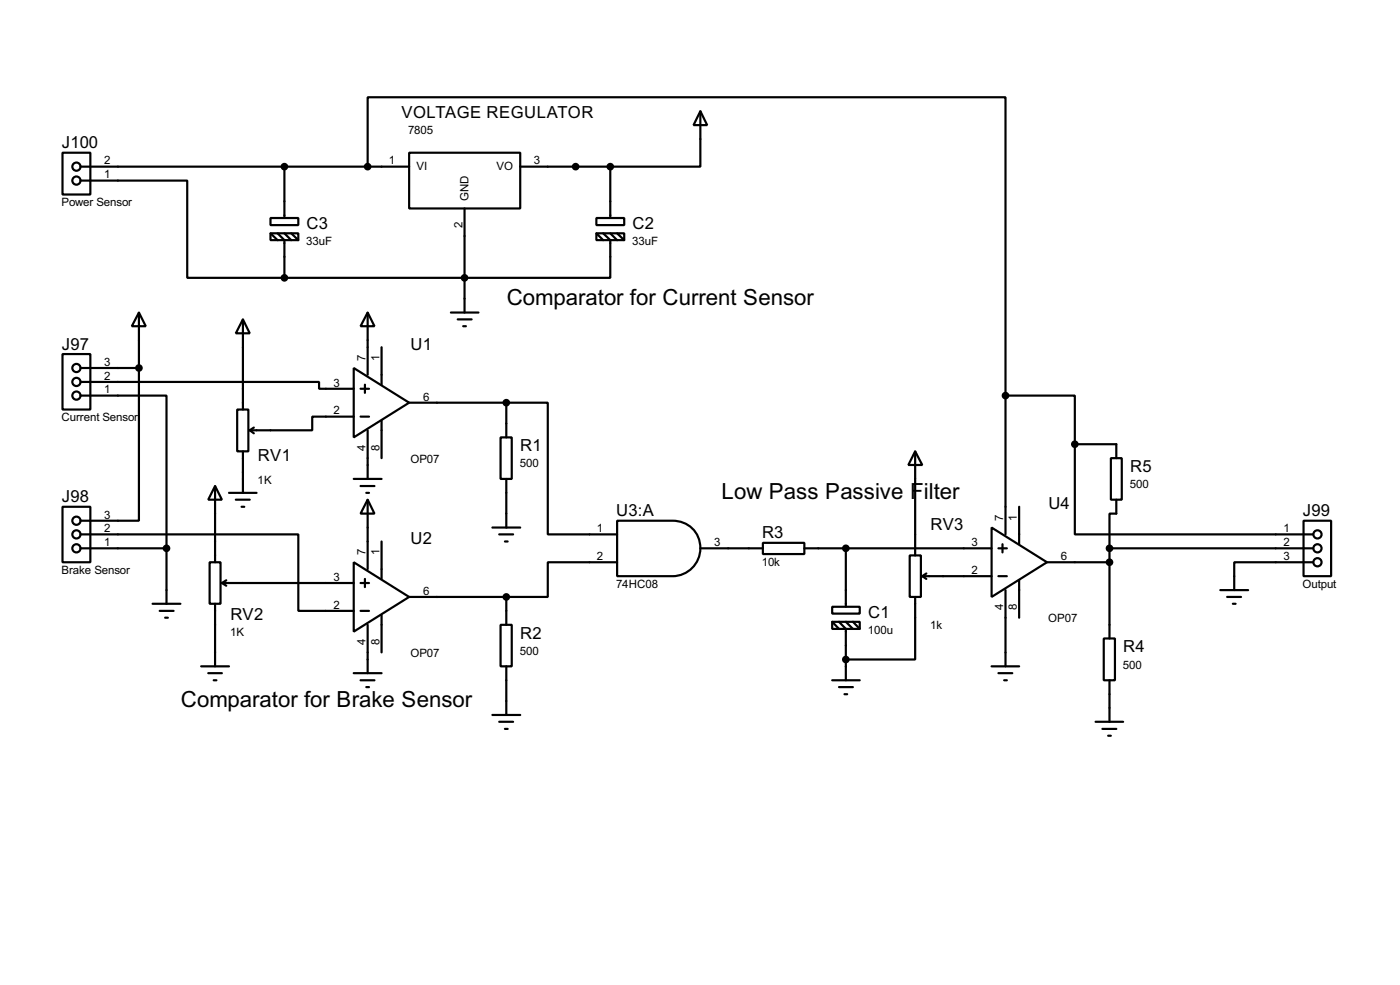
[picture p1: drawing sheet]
<svg xmlns="http://www.w3.org/2000/svg" width="256mm" height="180mm" viewBox="0 0 256 180" stroke-linecap="round" stroke-linejoin="round" font-family="sans-serif">
<g fill="none" stroke="#000" stroke-width=".4">
<path d="M11.5 28h5.1v7.6h-5.1zM14.8 33.1h19.5v17.8h17.8M14.8 30.5h60.2M49.6 39.9h5.1v1.3h-5.1zM52.1 30.5v9.4M67.4 30.5v-12.7h116.8v54.6M75 28h20.3v10.2h-20.3zM85.1 38.2v19M95.3 30.5h16.5M109.3 39.9h5.1v1.3h-5.1zM111.8 30.5v9.4M128.3 20.4l1.3 2.5h-2.5z"/>
<path d="M128.3 20.4v10.1h-16.5M25.5 57.2l1.2 2.5h-2.5zM25.5 57.2v10.2M44.5 58.5l1.3 2.5h-2.6zM44.5 58.5v16.5M49.6 42.7h5.1v1.3h-5.1zM49.6 42.7l1.3 1.3M50.9 42.7l1.2 1.3v6.9M52.1 42.7l1.3 1.3M53.4 42.7l1.3 1.3M67.4 57.2l1.2 2.5h-2.5zM67.4 57.2v11.4"/>
<path d="M82.6 57.2h5.1M83.9 58.5h2.5M84.9 59.7h.5M109.3 42.7h5.1v1.3h-5.1zM109.3 42.7l1.2 1.3M110.5 42.7l1.3 1.3v6.9h-59.7M111.8 42.7l1.3 1.3M113.1 42.7l1.3 1.3M11.5 64.8h5.1v10.2h-5.1zM14.8 69.9h43.7v1.3h6.3M14.8 72.4h15.7v28M14.8 67.4h10.7"/>
<path d="M25.5 67.4v27.9h-10.7M43.5 75h2v7.6h-2zM45.8 78.8l.7 .5M46.5 78.3l-.7 .5M64.8 67.4l10.2 6.3-10.2 6.4zM64.8 76.3h-7.6v2.5h-11.4M66.1 76.3h1.5M66.1 71.2h1.5M66.9 70.4v1.5M67.4 78.8v8.9M69.9 63.6v6.8M69.9 77v6.9"/>
<path d="M75 73.7h17.8M92.8 73.7h7.6v24.1h12.7M92.8 73.7v6.4M184.2 72.4h12.7v8.9M184.2 72.4v25.4M11.5 92.8h5.1v10.1h-5.1zM14.8 97.8h39.9v14h10.1M39.4 89l1.3 2.5h-2.5zM39.4 89v13.9M42 90.2h5M43.2 91.5h2.6M44.3 92.8h.5"/>
<path d="M44.5 82.6v7.6M64.8 87.7h5.1M66.1 89h2.5M67.1 90.2h.5M67.4 91.5l1.2 2.5h-2.5zM67.4 91.5v12.7M69.9 99.1v6.9M90.2 96.6h5.1M91.5 97.8h2.5M91.7 80.1h2.1v7.6h-2.1zM92.5 99.1h.5M92.8 87.7v8.9"/>
<path d="M113.1 95.3h10.1a5.1 5.1 0 0 1 5.1 5.1 5.1 5.1 0 0 1-5.1 5.1h-10.1zM139.8 99.4h7.6v2h-7.6zM167.7 82.6l1.3 2.5h-2.6zM167.7 82.6v19.1M181.7 96.6l10.1 6.3-10.1 6.4zM183.7 99.6v1.5M186.7 92.8v6.8M196.9 81.3v16.5h43.7M196.9 81.3h7.6v2.6M203.5 83.9h2v7.6h-2zM204.5 91.5v2.5h-1.2v6.4M238.8 95.3h5.1v10.2h-5.1z"/>
<path d="M14.8 100.4h15.7M28 110.5h5.1M29.3 111.8h2.5M30.3 113.1h.5M30.5 100.4v10.1M38.4 102.9h2v7.6h-2zM39.4 110.5v11.5M40.7 106.7h24.1M40.7 106.7l.8 .5M41.5 106.2l-.8 .5M64.8 102.9l10.2 6.4-10.2 6.3zM66.1 106.7h1.5"/>
<path d="M66.1 111.8h1.5M66.9 106v1.5M67.4 114.4v8.8M69.9 112.6v6.8M75 109.3h17.8M91.7 114.4h2.1v7.6h-2.1zM92.8 109.3v5.1M113.1 102.9h-12.7v6.4h-7.6M128.3 100.4h11.5M147.4 100.4h34.3M152.5 111.1h5v1.2h-5zM152.5 113.8h5v1.3h-5z"/>
<path d="M152.5 113.8l1.2 1.3M153.7 113.8l1.3 1.3v9.4M155 100.4v10.7M155 113.8l1.3 1.3M156.3 113.8l1.2 1.3M166.7 101.7h2v7.6h-2zM167.7 109.3v11.4h-12.7M169 105.5h12.7M169 105.5l.7 .5M169.7 105l-.7 .5M182.9 100.4h1.6M182.9 105.5h1.6"/>
<path d="M184.2 108v14M186.7 106.2v6.9M191.8 102.9h11.5M202.2 116.9h2.1v7.6h-2.1zM203.3 100.4h37.3M203.3 100.4v16.5M223.6 108h5.1M224.8 109.3h2.6M225.9 110.5h.5M240.6 102.9h-14.5v5.1M36.9 122h5.1M38.2 123.2h2.5"/>
<path d="M39.2 124.5h.5M64.8 123.2h5.1M66.1 124.5h2.5M67.1 125.8h.5M90.2 130.9h5.1M91.5 132.1h2.5M92.5 133.4h.5M92.8 122v8.9M152.5 124.5h5M153.7 125.8h2.6M154.7 127.1h.5M181.7 122h5"/>
<path d="M182.9 123.2h2.6M184 124.5h.5M200.7 132.1h5.1M202 133.4h2.5M203 134.7h.5M203.3 124.5v7.6"/>
<circle cx="14" cy="33.1" r=".75"/>
<circle cx="14" cy="30.5" r=".75"/>
<circle cx="14" cy="72.4" r=".75"/>
<circle cx="14" cy="69.9" r=".75"/>
<circle cx="14" cy="67.4" r=".75"/>
<circle cx="14" cy="97.8" r=".75"/>
<circle cx="14" cy="95.3" r=".75"/>
<circle cx="241.3" cy="97.8" r=".75"/>
<circle cx="14" cy="100.4" r=".75"/>
<circle cx="241.3" cy="100.4" r=".75"/>
<circle cx="241.3" cy="102.9" r=".75"/>
</g>
<g fill="#000" stroke="#000" stroke-width=".4">
<circle cx="52.1" cy="30.5" r=".5"/>
<circle cx="67.3" cy="30.5" r=".5"/>
<circle cx="105.4" cy="30.5" r=".5"/>
<circle cx="111.8" cy="30.5" r=".5"/>
<circle cx="52.1" cy="50.9" r=".5"/>
<circle cx="85.1" cy="50.9" r=".5"/>
<circle cx="25.4" cy="67.4" r=".5"/>
<circle cx="92.7" cy="73.7" r=".5"/>
<circle cx="184.2" cy="72.4" r=".5"/>
<circle cx="196.9" cy="81.3" r=".5"/>
<circle cx="30.5" cy="100.4" r=".5"/>
<circle cx="92.7" cy="109.3" r=".5"/>
<circle cx="154.9" cy="100.4" r=".5"/>
<circle cx="203.2" cy="102.9" r=".5"/>
<circle cx="203.2" cy="100.4" r=".5"/>
<circle cx="154.9" cy="120.7" r=".5"/>
</g>
<g font-size="4.6">
<text x="92.8" y="55.7">Comparator for Current Sensor</text>
<text x="132.2" y="91.3">Low Pass Passive Filter</text>
<text x="33.1" y="129.4">Comparator for Brake Sensor</text>
</g>
<g font-size="3.4">
<text x="73.6" y="21.7">VOLTAGE REGULATOR</text>
<text x="11.3" y="27.2">J100</text>
<text x="56.2" y="42">C3</text>
<text x="115.9" y="42">C2</text>
<text x="11.3" y="64">J97</text>
<text x="75.2" y="64">U1</text>
<text x="95.3" y="82.6">R1</text>
<text x="47.3" y="84.3">RV1</text>
<text x="207.1" y="86.4">R5</text>
<text x="11.3" y="92">J98</text>
<text x="112.9" y="94.5">U3:A</text>
<text x="192.1" y="93.2">U4</text>
<text x="238.7" y="94.5">J99</text>
<text x="75.2" y="99.6">U2</text>
<text x="139.6" y="98.6">R3</text>
<text x="170.5" y="97">RV3</text>
<text x="42.2" y="113.6">RV2</text>
<text x="159.1" y="113.1">C1</text>
<text x="95.3" y="116.9">R2</text>
<text x="205.8" y="119.4">R4</text>
</g>
<g font-size="2.4">
<text x="74.8" y="24.6">7805</text>
<text x="19.1" y="32.6">1</text>
<text x="19.1" y="30.1">2</text>
<text x="71.3" y="30.1">1</text>
<text x="76.3" y="31.2">VI</text>
<text x="91" y="31.2">VO</text>
<text x="97.8" y="30.1">3</text>
<text x="11.3" y="37.7">Power Sensor</text>
<text x="84.7" y="41.8" transform="rotate(-90 84.7 41.8)">2</text>
<text x="85.8" y="36.8" transform="rotate(-90 85.8 36.8)">GND</text>
<text x="56.1" y="44.9">33uF</text>
<text x="115.8" y="44.9">33uF</text>
<text x="19.1" y="72">1</text>
<text x="19.1" y="69.5">2</text>
<text x="19.1" y="67">3</text>
<text x="61.1" y="70.8">3</text>
<text x="67" y="66.1" transform="rotate(-90 67 66.1)">7</text>
<text x="69.5" y="66" transform="rotate(-90 69.5 66)">1</text>
<text x="11.3" y="77.1">Current Sensor</text>
<text x="61.1" y="75.8">2</text>
<text x="77.5" y="73.3">6</text>
<text x="67" y="82.5" transform="rotate(-90 67 82.5)">4</text>
<text x="69.5" y="82.5" transform="rotate(-90 69.5 82.5)">8</text>
<text x="47.2" y="88.5">1K</text>
<text x="75.2" y="84.7">OP07</text>
<text x="95.2" y="85.6">500</text>
<text x="207" y="89.4">500</text>
<text x="19.1" y="94.9">3</text>
<text x="183.8" y="95.3" transform="rotate(-90 183.8 95.3)">7</text>
<text x="186.3" y="95.3" transform="rotate(-90 186.3 95.3)">1</text>
<text x="19.1" y="100">1</text>
<text x="19.1" y="97.4">2</text>
<text x="67" y="101.7" transform="rotate(-90 67 101.7)">7</text>
<text x="69.5" y="101.7" transform="rotate(-90 69.5 101.7)">1</text>
<text x="109.4" y="97.4">1</text>
<text x="130.9" y="100">3</text>
<text x="178" y="100">3</text>
<text x="235.1" y="97.4">1</text>
<text x="235.1" y="100">2</text>
<text x="11.3" y="105">Brake Sensor</text>
<text x="61.1" y="106.3">3</text>
<text x="109.4" y="102.5">2</text>
<text x="112.9" y="107.6">74HC08</text>
<text x="139.6" y="103.5">10k</text>
<text x="178" y="105.1">2</text>
<text x="194.4" y="102.5">6</text>
<text x="235.1" y="102.5">3</text>
<text x="238.6" y="107.6">Output</text>
<text x="61.1" y="111.4">2</text>
<text x="77.5" y="108.9">6</text>
<text x="183.8" y="111.7" transform="rotate(-90 183.8 111.7)">4</text>
<text x="186.3" y="111.6" transform="rotate(-90 186.3 111.6)">8</text>
<text x="192" y="113.9">OP07</text>
<text x="42.2" y="116.5">1K</text>
<text x="67" y="118" transform="rotate(-90 67 118)">4</text>
<text x="69.5" y="118" transform="rotate(-90 69.5 118)">8</text>
<text x="95.2" y="119.9">500</text>
<text x="159" y="116.1">100u</text>
<text x="170.4" y="115.2">1k</text>
<text x="75.2" y="120.3">OP07</text>
<text x="205.7" y="122.4">500</text>
</g>
</svg>
